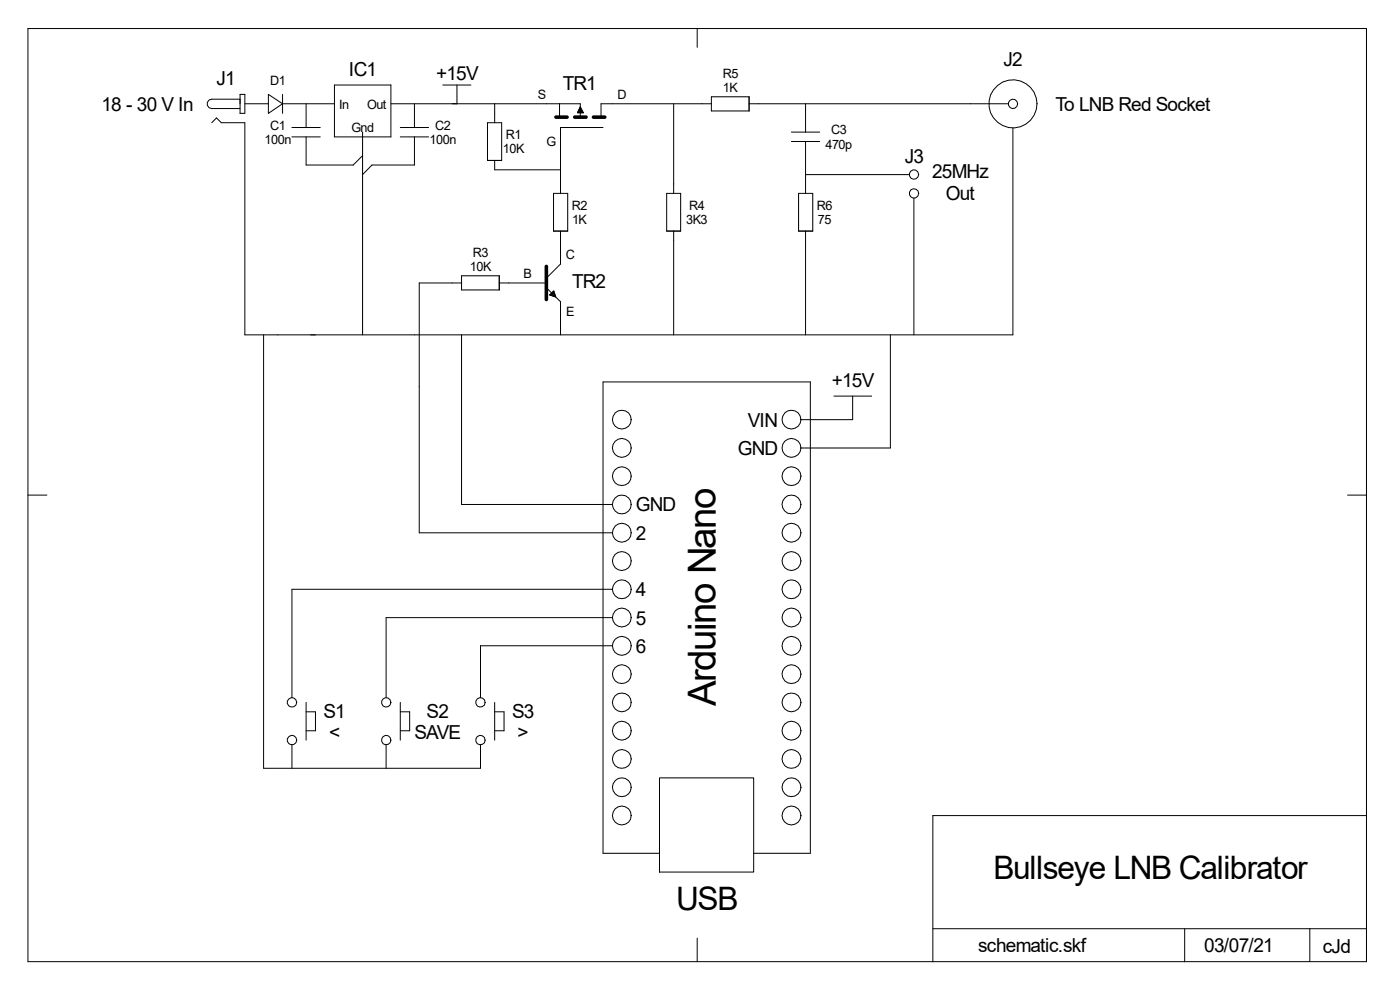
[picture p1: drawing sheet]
<svg xmlns="http://www.w3.org/2000/svg" width="297mm" height="210mm" viewBox="0 0 297 210" stroke-linecap="round" stroke-linejoin="round" font-family="sans-serif">
<g fill="none" stroke="#000" stroke-width=".21">
<path d="M5.9 6.1h284v197.9h-284zM71 18h11.9v11h-11.9zM93.9 18h6M96.9 18v4M147.9 6.1v3.9M44.9 26l1-1 1 1h5v45h163v-43.9M50.9 21h-6l-.5 .2-.4 .5v.7l.4 .5 .5 .1h6M50.9 20h1v4h-1zM51.9 22h5M56.9 20l3 2-3 2zM59.9 22h11.1M59.9 20v4"/>
<path d="M61.9 27.1h6M61.9 29h6M64.9 22v5.1M64.9 29v6h10l2-2M76.9 28v43M82.9 22h40.2v2.8M84.9 27.1h6M84.9 29h6M87.9 22v5.1M87.9 29v6h-9l-2 2M103.4 26h3v8h-3zM104.9 22v4"/>
<path d="M104.9 34v2h14M118.7 22v2.8M123.1 22.7l.6 1.2h-1.2zM127.9 27.1h-9v13.9M142.9 22v19M150.9 22h-23.4v2.8M150.9 20.5h8v3h-8zM158.9 22h55M167.9 28h6M167.9 30h6M170.9 22v6M170.9 30v11"/>
<path d="M170.9 37h22M97.9 58.5h8v3h-8zM117.4 41h3v8h-3zM118.9 49v7l-3 3M141.4 41h3v8h-3zM142.9 49v22M169.4 41h3v8h-3zM170.9 49v22M193.9 42v29M55.9 71v92h46v-5M97.9 71v36h32M97.9 60h-9v53h41"/>
<path d="M105.9 60h10M115.9 61l3 3v7M116.6 62.6l.9-.9 .4 1.3zM188.9 71v24h-19M176.9 84h8M180.9 84v5h-11M5.9 105h4M285.9 105h4M129.9 137h-28v11M129.9 125h-68v23M129.9 131h-48v17M61.9 158v5"/>
<path d="M64.9 149v8M64.9 151h2v4h-2M81.9 158v5M84.9 151h2v4h-2M84.9 149v8M104.9 149v8M104.9 151h2v4h-2M139.9 165h20v20h-20zM289.9 173h-92v31M139.9 181h-12v-100h44v100h-12M147.9 199v5M197.9 197h92"/>
<path d="M251.3 197v7M277.9 197v7"/>
<circle cx="193.9" cy="37" r="1.01"/>
<circle cx="214.9" cy="22" r="1"/>
<circle cx="214.9" cy="22" r="5.1"/>
<circle cx="193.9" cy="41" r="1"/>
<circle cx="131.9" cy="89" r="1.99"/>
<circle cx="131.9" cy="95" r="1.99"/>
<circle cx="167.9" cy="89" r="2.01"/>
<circle cx="167.9" cy="95" r="2.01"/>
<circle cx="131.9" cy="101" r="1.99"/>
<circle cx="131.9" cy="119" r="1.99"/>
<circle cx="131.9" cy="107" r="1.99"/>
<circle cx="131.9" cy="113" r="1.99"/>
<circle cx="167.9" cy="113" r="2.01"/>
<circle cx="167.9" cy="107" r="2.01"/>
<circle cx="167.9" cy="119" r="2.01"/>
<circle cx="167.9" cy="101" r="2.01"/>
<circle cx="131.9" cy="137" r="1.99"/>
<circle cx="131.9" cy="125" r="1.99"/>
<circle cx="131.9" cy="131" r="1.99"/>
<circle cx="167.9" cy="131" r="2.01"/>
<circle cx="167.9" cy="125" r="2.01"/>
<circle cx="167.9" cy="137" r="2.01"/>
<circle cx="61.9" cy="149" r="1.01"/>
<circle cx="61.9" cy="157" r="1.01"/>
<circle cx="81.9" cy="149" r="1.01"/>
<circle cx="81.9" cy="157" r="1.01"/>
<circle cx="101.9" cy="149" r="1.01"/>
<circle cx="101.9" cy="157" r="1.01"/>
<circle cx="131.9" cy="143" r="1.99"/>
<circle cx="131.9" cy="149" r="1.99"/>
<circle cx="131.9" cy="155" r="1.99"/>
<circle cx="167.9" cy="155" r="2.01"/>
<circle cx="167.9" cy="149" r="2.01"/>
<circle cx="167.9" cy="143" r="2.01"/>
<circle cx="131.9" cy="161" r="1.99"/>
<circle cx="131.9" cy="167" r="1.99"/>
<circle cx="131.9" cy="173" r="1.99"/>
<circle cx="167.9" cy="167" r="2.01"/>
<circle cx="167.9" cy="173" r="2.01"/>
<circle cx="167.9" cy="161" r="2.01"/>
</g>
<path d="M117.9 24.8h2.4M121.9 24.8h2.4M125.9 24.8h2.4M115.9 56.5v7" fill="none" stroke="#000" stroke-width=".76"/>
<g fill="#240000" stroke="#240000" stroke-width=".21">
<path d="M123.1 22.7l.6 1.2h-1.2z"/>
<path d="M116.6 62.6l.9-.9 .4 1.3z"/>
</g>
<text font-size="8.2" x="151.9" y="149.8" transform="rotate(-90 151.9 149.8)">Arduino Nano</text>
<g font-size="6.9">
<text x="210.8" y="186.5">Bullseye LNB Calibrator</text>
<text x="143.5" y="193">USB</text>
</g>
<g font-size="4.1">
<text x="74" y="16">IC1</text>
<text x="92.5" y="17">+15V</text>
<text x="212.9" y="14.1">J2</text>
<text x="21.5" y="23.5">18 - 30 V In</text>
<text x="45.9" y="18">J1</text>
<text x="119.4" y="19">TR1</text>
<text x="223.9" y="23.5">To LNB Red Socket</text>
<text x="191.9" y="34.5">J3</text>
<text x="197.7" y="37.8">25MHz</text>
<text x="200.7" y="42.3">Out</text>
<text x="121.4" y="61">TR2</text>
<text x="176.4" y="82">+15V</text>
<text x="158.6" y="90.5">VIN</text>
<text x="156.5" y="96.5">GND</text>
<text x="134.9" y="108.5">GND</text>
<text x="134.9" y="114.5">2</text>
<text x="134.9" y="126.5">4</text>
<text x="134.9" y="132.5">5</text>
<text x="134.9" y="138.5">6</text>
<text x="68.6" y="152.3">S1</text>
<text x="90.5" y="152.2">S2</text>
<text x="108.6" y="152.3">S3</text>
<text x="69.8" y="156.8">&lt;</text>
<text x="87.9" y="156.7">SAVE</text>
<text x="109.8" y="156.8">&gt;</text>
<text x="207.5" y="201.9">schematic.skf</text>
<text x="255.5" y="201.9">03/07/21</text>
<text x="280.6" y="202.2">cJd</text>
</g>
<g font-size="2.7">
<text x="153.3" y="16.6">R5</text>
<text x="57.3" y="18">D1</text>
<text x="71.9" y="23">In</text>
<text x="77.9" y="23">Out</text>
<text x="114.1" y="21">S</text>
<text x="131" y="21">D</text>
<text x="153.4" y="19.5">1K</text>
<text x="57.3" y="27.5">C1</text>
<text x="74.5" y="28">Gnd</text>
<text x="92.3" y="27.5">C2</text>
<text x="107.3" y="29.5">R1</text>
<text x="176.3" y="28.5">C3</text>
<text x="56.1" y="30.5">100n</text>
<text x="91.1" y="30.5">100n</text>
<text x="106.7" y="32.5">10K</text>
<text x="116" y="31">G</text>
<text x="175.1" y="31.5">470p</text>
<text x="121.3" y="44.5">R2</text>
<text x="121.4" y="47.5">1K</text>
<text x="145.6" y="47.5">3K3</text>
<text x="146.2" y="44.5">R4</text>
<text x="173.3" y="44.5">R6</text>
<text x="173.5" y="47.5">75</text>
<text x="99.7" y="57.5">10K</text>
<text x="100.3" y="54.5">R3</text>
<text x="111.1" y="59">B</text>
<text x="120" y="55">C</text>
<text x="120.1" y="67">E</text>
</g>
</svg>
